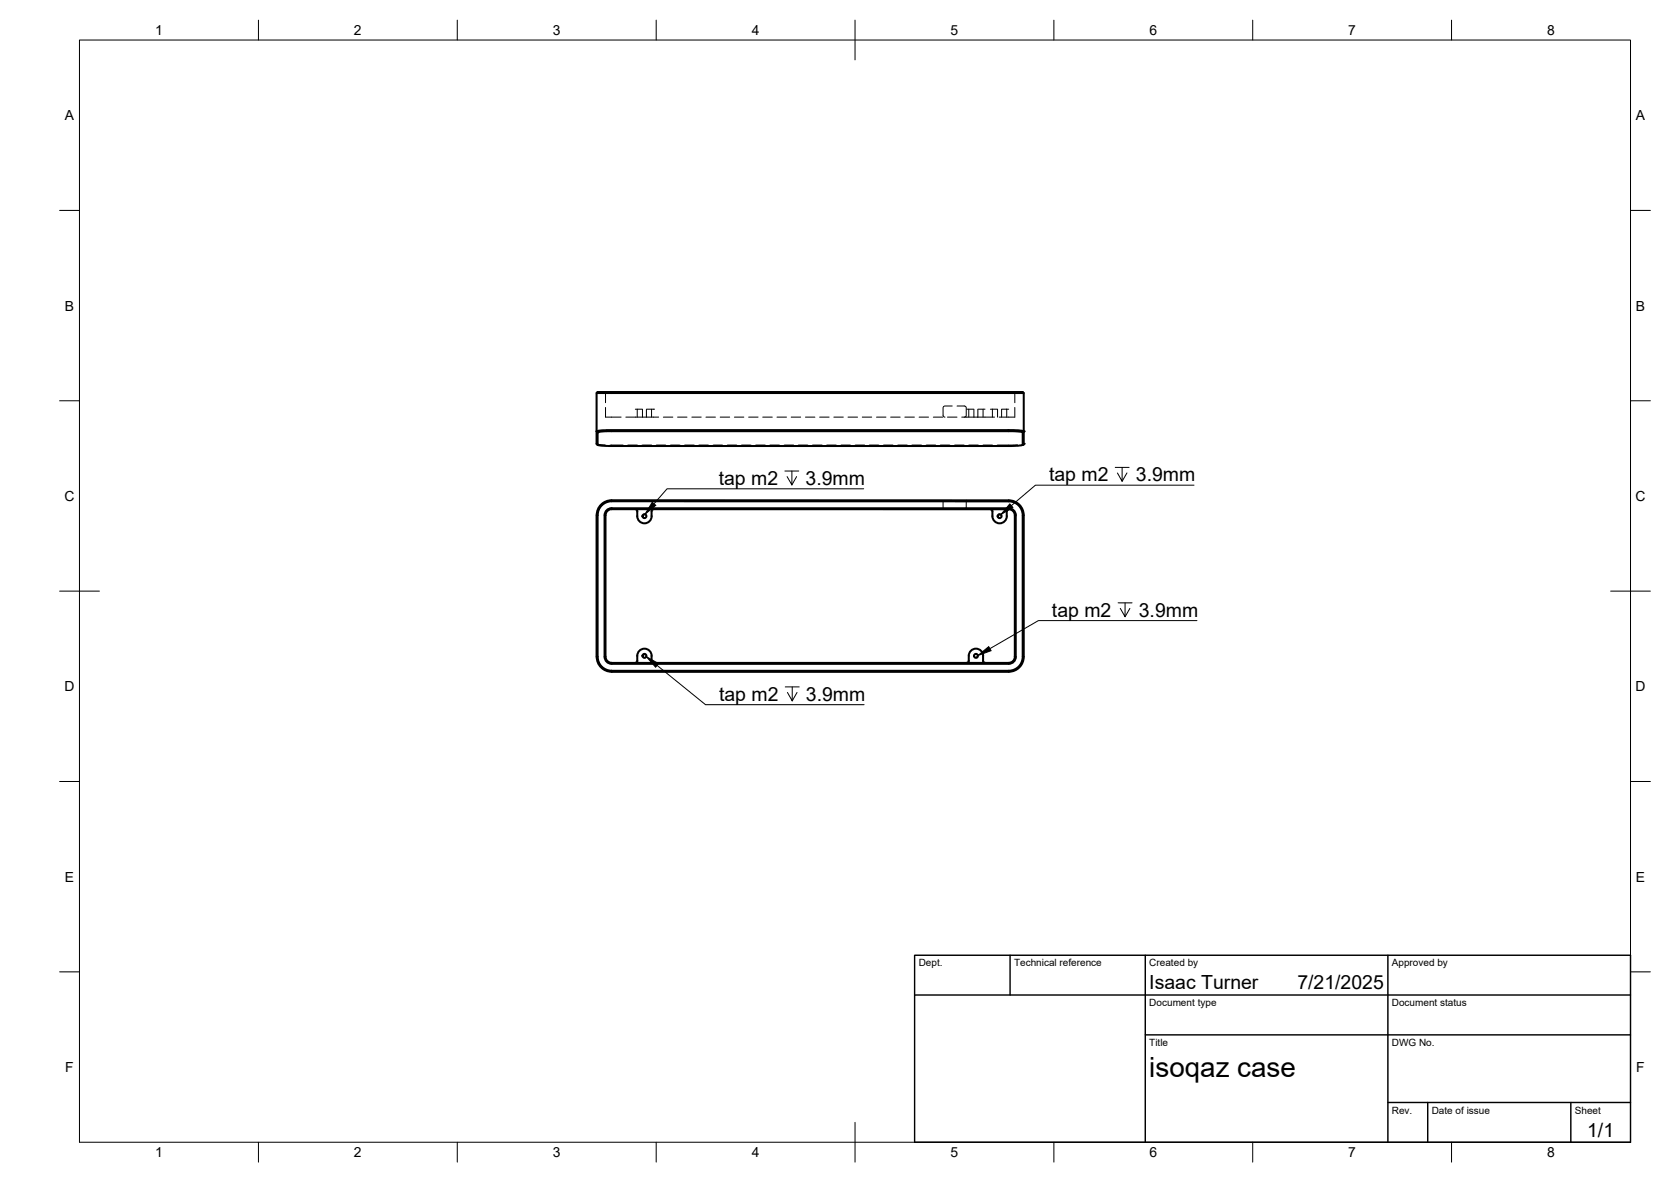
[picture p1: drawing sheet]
<svg xmlns="http://www.w3.org/2000/svg" width="420mm" height="297mm" viewBox="0 0 420 297" stroke-linecap="round" stroke-linejoin="round" font-family="sans-serif">
<!-- layer: Visible -->
<g fill="none" stroke="#000" stroke-width=".51">
<path d="M150 98.8a2.93 2.93 0 0 1 2.2-.3h103a2.93 2.93 0 0 1 2.2 .3zM150 98.8v9.6M257.4 98.8v12.7l-.2 .3M150 108.4l2.7-.3h102l2.7 .3M150 108.4v3.1l.3 .3M150.3 108.7l2.5-.3h101.9l2.5 .3v3.1l-2.9 .3h-101.2l-2.8-.3zM150 129.5v35.6M150 129.5a3.8 3.8 0 0 1 3.8-3.8h99.9a3.8 3.8 0 0 1 3.7 3.8v35.6a3.8 3.8 0 0 1-3.7 3.7M150.3 129.5v35.6M150.3 129.5a3.5 3.5 0 0 1 3.5-3.5h99.9a3.5 3.5 0 0 1 3.5 3.5v35.6a3.5 3.5 0 0 1-3.5 3.5M152.5 128.2l.8-.4 .5-.1h99.9a1.73 1.73 0 0 1 1.7 1.8v35.6a1.77 1.77 0 0 1-1.8 1.7h-99.8a1.77 1.77 0 0 1-1.8-1.7v-35.6zM152.9 128.3l.9-.3h99.8a1.51 1.51 0 0 1 1.6 1.5v35.6a1.54 1.54 0 0 1-1.6 1.5h-99.8a1.51 1.51 0 0 1-1.5-1.5v-35.6l.3-.9z"/>
<path d="M159.8 128l.4 .2v1.5M160.2 129.7a1.81 1.81 0 0 0 1.8 1.8 1.81 1.81 0 0 0 1.9-1.8M163.8 128.5v1.2M164.3 128l-.3 .1-.1 .4M249 128l.5 .2v1.5M249.5 129.7a1.81 1.81 0 0 0 1.8 1.8 1.81 1.81 0 0 0 1.9-1.8M253.7 128l-.5 .3-.1 1.4M150 165.1a3.8 3.8 0 0 0 3.8 3.7M150.3 165.1a3.5 3.5 0 0 0 3.5 3.5M153.8 168.6h99.8M153.8 168.8h99.8M163.8 164.8v1.3"/>
<path d="M163.9 166.1v.2l.4 .3M163.9 164.8a1.81 1.81 0 0 0-1.9-1.8 1.81 1.81 0 0 0-1.8 1.8v1.5l-.4 .3M247.2 164.8l.1 1.5 .4 .3M247.2 164.8a1.81 1.81 0 0 0-1.8-1.8 1.81 1.81 0 0 0-1.8 1.8l-.1 1.5-.4 .3"/>
<circle cx="162" cy="129.7" r=".5"/>
<circle cx="251.3" cy="129.7" r=".5"/>
<circle cx="162" cy="164.8" r=".5"/>
<circle cx="245.4" cy="164.8" r=".5"/>
</g>
<g fill="#000">
<circle cx="150" cy="108.4" r=".25"/>
<circle cx="150.3" cy="111.8" r=".25"/>
<circle cx="150.3" cy="108.7" r=".25"/>
<circle cx="257.2" cy="108.7" r=".25"/>
<circle cx="257.2" cy="111.8" r=".25"/>
<circle cx="257.4" cy="108.4" r=".25"/>
<circle cx="257.4" cy="111.5" r=".25"/>
</g>
<!-- layer: Hidden -->
<g fill="none" stroke="#000" stroke-width=".25">
<path d="M152 98.5l.3 .3v2.4M255.4 98.5l-.2 .3v2.4M150 111.6l2.2 .2M152.3 102.4v2.4h3.9M153.4 111.9h3.3M157.4 104.8h4.1M157.9 111.9h2.4M159.7 102.8h1.7M160.2 102.8v2M161.4 111.9h2.4M161.5 104.8h1M161.5 102.8v2"/>
<path d="M162.5 104.8h3.1M162.5 102.8v2M162.6 102.8h1.7M163.8 102.8v2M164.3 102.8h.1M165 111.9h2.4M166.8 104.8h2.4M168.6 111.9h2.4M170.4 104.8h2.3M172.1 111.9h2.4M173.9 104.8h2.4M175.7 111.9h2.4"/>
<path d="M177.5 104.8h2.4M179.3 111.9h2.4M181.1 104.8h2.4M182.9 111.9h2.4M184.7 104.8h2.3M186.4 111.9h2.4M188.2 104.8h2.4M190 111.9h2.4M191.8 104.8h2.4M193.6 111.9h2.4M195.4 104.8h2.4M197.2 111.9h2.3"/>
<path d="M198.9 104.8h2.4M200.7 111.9h2.4M202.5 104.8h2.4M204.3 111.9h2.4M206.1 104.8h2.4M207.9 111.9h2.3M209.7 104.8h2.3M211.5 111.9h2.3M213.2 104.8h2.4M215 111.9h2.4M216.8 104.8h2.4M218.6 111.9h2.4"/>
<path d="M220.4 104.8h2.4M222.2 111.9h2.3M223.9 104.8h2.4M225.7 111.9h2.4M227.5 104.8h2.4M229.3 111.9h2.4M231.1 104.8h2.4M232.9 111.9h2.4M234.7 104.8h2.3M236.5 111.9h2.3M238.2 104.8h2.4M239.4 102h-1.9l-.3 .3-.1 2.1 .5 .4"/>
<path d="M240 111.9h2.4M240.6 102h1.9l.4 .3 .1 2.1-.2 .3-.4 .1M241.8 104.8h3.1M243.1 102.8h1.7M243.6 111.9h2.4M243.6 102.8v2M244.9 104.8h1M244.9 102.8v2M245.9 104.8h4.2M245.9 102.8v2M246 102.8h1.7M247.2 111.9h2.4"/>
<path d="M247.2 102.8v2M249 102.8h.5M249.5 102.8h1.2M249.5 102.8v2M250.8 102.8v2M251.8 102.8v2M251.9 102.8h1.2M253.1 102.8h.5M253.1 102.8v2M255.2 102.4v2.4h-4M255.8 111.8l-5.1 .1M257.4 111.6l-.4 .1"/>
<path d="M150.9 127.5l-.5 .9-.1 1.1M156.7 126h-3.5l-1.5 .6M157.9 126h2.4M161.4 126h2.4M165 126h2.4M168.6 126h2.4M172.1 126h2.4M175.7 126h2.4M179.3 126h2.4M182.9 126h2.4M186.4 126h2.4M190 126h2.4"/>
<path d="M193.6 126h2.4M197.2 126h2.3M200.7 126h2.4M204.3 126h2.4M207.9 126h2.3M211.5 126h2.3M215 126h2.4M218.6 126h2.4M222.2 126h2.3M225.7 126h2.4M229.3 126h2.4M232.9 126h2.4"/>
<path d="M236.5 126h2.3M237.1 125.7v2.3M240 126h2.4M243 125.7v2.3M243.6 126h2.4M247.2 126h2.4M250.7 126h3.5l1.5 .6M256.5 127.5l.5 1 .2 1M150.3 165.1l.1 1.1 .5 .9M151.8 167.9l1.4 .6 3.5 .1M157.9 168.6h2.4M161.4 168.6h2.4"/>
<path d="M165 168.6h2.4M168.6 168.6h2.4M172.1 168.6h2.4M175.7 168.6h2.4M179.3 168.6h2.4M182.9 168.6h2.4M186.4 168.6h2.4M190 168.6h2.4M193.6 168.6h2.4M197.2 168.6h2.3M200.7 168.6h2.4M204.3 168.6h2.4"/>
<path d="M207.9 168.6h2.3M211.5 168.6h2.3M215 168.6h2.4M218.6 168.6h2.4M222.2 168.6h2.3M225.7 168.6h2.4M229.3 168.6h2.4M232.9 168.6h2.4M236.5 168.6h2.3M240 168.6h2.4M243.6 168.6h2.4M247.2 168.6h2.4"/>
<path d="M255.7 167.9l-1.5 .6-3.5 .1M257.2 165.1l-.2 1-.5 1"/>
</g>
<!-- layer: BORDER -->
<g fill="none" stroke="#000" stroke-width=".25">
<path d="M20 10.1h390v276.9h-390zM65 5.1v5M115 5.1v5M165 5.1v5M215 5.1v10M265 5.1v5M315 5.1v5M365 5.1v5M15 52.9h5M410 52.9h5M15 100.7h5M410 100.7h5"/>
<path d="M15 148.6h10M405 148.6h10M15 196.4h5M410 196.4h5M15 244.2h5M410 244.2h5M65 287v5M115 287v5M165 287v5M215 282.1v9.9M265 287v5M315 287v5"/>
<path d="M365 287v5"/>
</g>
<!-- layer: TITLEBLOCK -->
<path d="M230 240.1h180v46.9h-180zM230 250h180M254 240.1v9.9M288 240.1v46.9M349 240.1v46.9M288 260.1h122M349 277.1h61M359 277.1v9.9M395 277.1v9.9" fill="none" stroke="#000" stroke-width=".36"/>
<!-- layer: Leaders -->
<g fill="none" stroke="#000" stroke-width=".25">
<path d="M197.4 118.4h3.5M199.1 118.4v3.5l-1.2-2.1M200.3 119.8l-1.2 2.1M280.4 117.5h3.5M282.2 117.5v3.5l-1.2-2.1M283.4 118.9l-1.2 2.1M217.2 122.8h-49.5l-3.3 3.8M300.2 121.9h-39.9l-6 5.2M281.1 151.5h3.5M282.9 151.5v3.5l-1.2-2.1M284.1 152.9l-1.2 2.1M301 156h-39.9l-12.2 7"/>
<path d="M165.2 167.2l12.2 9.9h39.9M197.4 172.6h3.6M199.2 172.6v3.5l-1.2-2.1M200.4 174l-1.2 2.1"/>
</g>
<path d="M164 126.2l.9 .8-2.7 2.3zM253.9 126.6l.8 .9-3.1 1.8zM162.5 165l3.1 1.8-.8 .9zM245.9 164.7l2.7-2.2 .6 1z" fill="#000" stroke="#000" stroke-width=".25"/>
<text font-size="7" x="289" y="270.6">isoqaz case</text>
<g font-size="4.9">
<text x="180.7" y="121.9">tap m2</text>
<text x="202.5" y="121.9">3.9mm</text>
<text x="263.8" y="121">tap m2</text>
<text x="285.6" y="121">3.9mm</text>
<text x="264.5" y="155">tap m2</text>
<text x="286.3" y="155">3.9mm</text>
<text x="180.8" y="176.1">tap m2</text>
<text x="202.7" y="176.1">3.9mm</text>
<text x="289" y="248.5">Isaac Turner</text>
<text x="326.2" y="248.5">7/21/2025</text>
<text x="399.1" y="285.7">1/1</text>
</g>
<g font-size="3.5">
<text x="39" y="8.8">1</text>
<text x="89" y="8.8">2</text>
<text x="139" y="8.8">3</text>
<text x="189" y="8.8">4</text>
<text x="239" y="8.8">5</text>
<text x="289" y="8.8">6</text>
<text x="339" y="8.8">7</text>
<text x="389" y="8.8">8</text>
<text x="16.3" y="30.2">A</text>
<text x="411.3" y="30.2">A</text>
<text x="16.3" y="78">B</text>
<text x="411.3" y="78">B</text>
<text x="16.2" y="125.9">C</text>
<text x="411.2" y="125.9">C</text>
<text x="16.2" y="173.7">D</text>
<text x="411.2" y="173.7">D</text>
<text x="16.3" y="221.6">E</text>
<text x="411.3" y="221.6">E</text>
<text x="16.4" y="269.4">F</text>
<text x="411.4" y="269.4">F</text>
<text x="39" y="290.8">1</text>
<text x="89" y="290.8">2</text>
<text x="139" y="290.8">3</text>
<text x="189" y="290.8">4</text>
<text x="239" y="290.8">5</text>
<text x="289" y="290.8">6</text>
<text x="339" y="290.8">7</text>
<text x="389" y="290.8">8</text>
</g>
<g font-size="2.5">
<text x="231" y="242.9">Dept.</text>
<text x="255" y="242.9">Technical reference</text>
<text x="289" y="242.9">Created by</text>
<text x="350" y="242.9">Approved by</text>
<text x="289" y="252.8">Document type</text>
<text x="350" y="252.8">Document status</text>
<text x="289" y="262.9">Title</text>
<text x="350" y="262.9">DWG No.</text>
<text x="350" y="279.9">Rev.</text>
<text x="360" y="279.9">Date of issue</text>
<text x="396" y="279.9">Sheet</text>
</g>
</svg>
